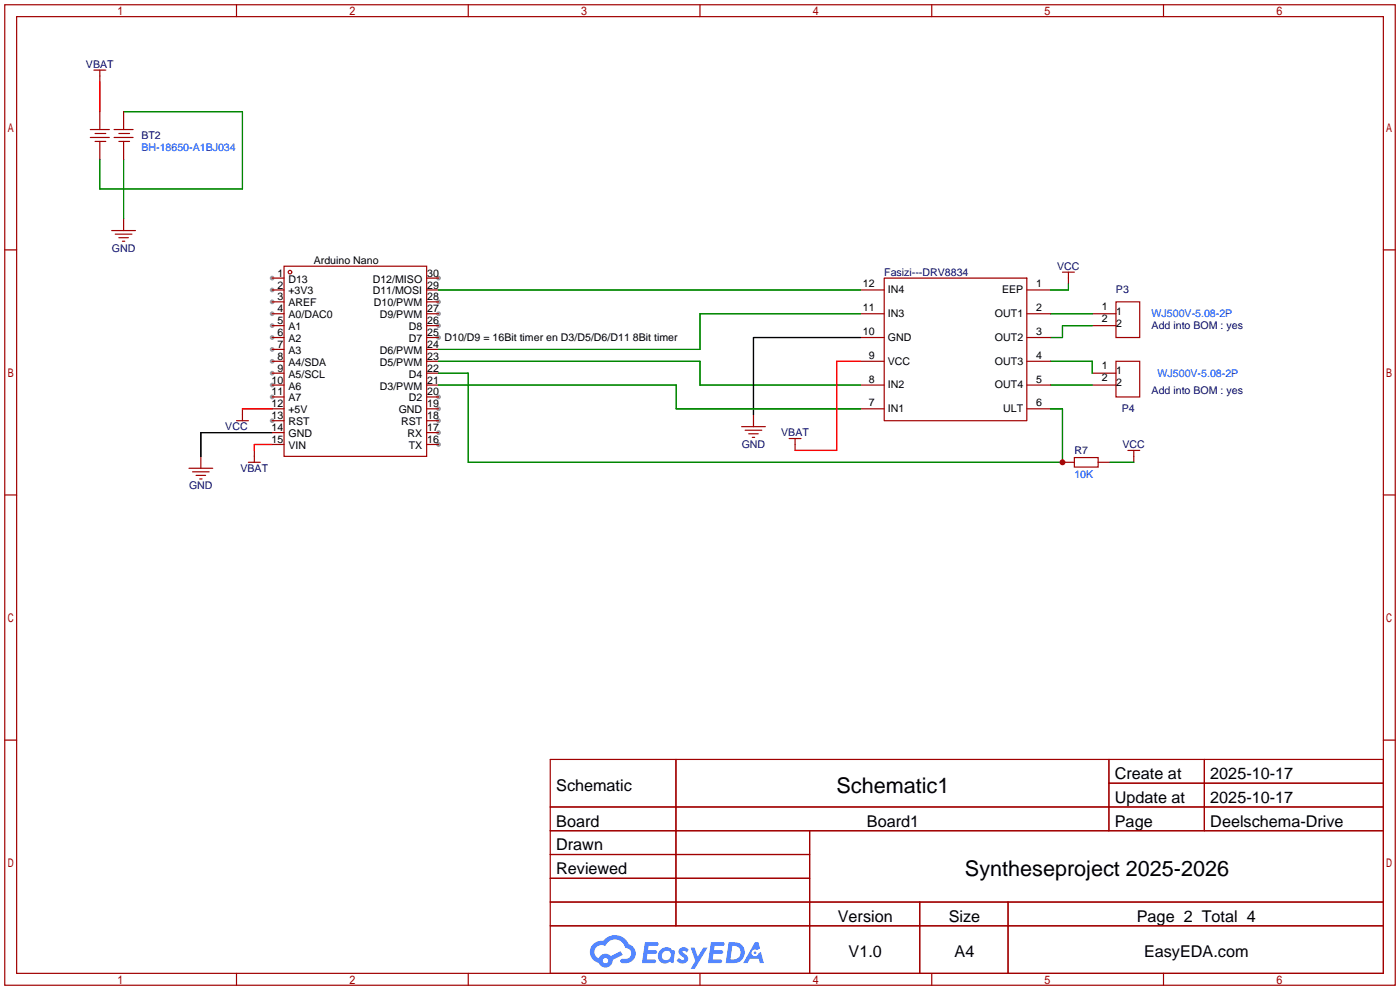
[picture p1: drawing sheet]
<svg xmlns="http://www.w3.org/2000/svg" width="299mm" height="212mm" viewBox="0 0 299 212" stroke-linecap="round" stroke-linejoin="round" font-family="sans-serif">
<g fill="#999">
<circle cx="58.2" cy="59.4" r=".51"/>
<circle cx="58.2" cy="62" r=".51"/>
<circle cx="58.2" cy="64.5" r=".51"/>
<circle cx="58.2" cy="67.1" r=".51"/>
<circle cx="58.2" cy="69.6" r=".51"/>
<circle cx="58.2" cy="72.1" r=".51"/>
<circle cx="58.2" cy="74.7" r=".51"/>
<circle cx="58.2" cy="77.2" r=".51"/>
<circle cx="58.2" cy="79.8" r=".51"/>
<circle cx="58.2" cy="82.3" r=".51"/>
<circle cx="58.2" cy="84.8" r=".51"/>
<circle cx="58.2" cy="89.9" r=".51"/>
<circle cx="93.7" cy="95" r=".51"/>
<circle cx="93.7" cy="92.5" r=".51"/>
<circle cx="93.7" cy="89.9" r=".51"/>
<circle cx="93.7" cy="87.4" r=".51"/>
<circle cx="93.7" cy="84.8" r=".51"/>
<circle cx="93.7" cy="72.1" r=".51"/>
<circle cx="93.7" cy="69.6" r=".51"/>
<circle cx="93.7" cy="67.1" r=".51"/>
<circle cx="93.7" cy="64.5" r=".51"/>
<circle cx="93.7" cy="59.4" r=".51"/>
</g>
<g fill="none" stroke="#a10000" stroke-width=".25">
<path d="M1 1h297.2v209.6h-297.2zM3.6 3.6h292.1v204.4h-292.1zM50.5 1v2.6M100.1 1v2.6M149.6 1v2.6M199.1 1v2.6M248.7 1v2.6M1 53.4h2.6M295.7 53.4h2.5M1 105.8h2.6M295.7 105.8h2.5M1 158.2h2.6"/>
<path d="M295.7 158.2h2.5M117.6 162.3h178.1v45.7h-178.1zM117.6 172.5h178.1M117.6 177.5h178.1M144.5 162.3v35.6M173 177.5v30.5M237 162.3v15.2M237 167.4h58.7M257.4 162.3v15.2M117.6 182.6h55.4M117.6 192.8h178.1M117.6 187.7h55.4"/>
<path d="M117.6 197.9h178.1M196.6 192.8v15.2M215.4 192.8v15.2M50.5 208v2.6M100.1 208v2.6M149.6 208v2.6M199.1 208v2.6M248.7 208v2.6"/>
</g>
<g fill="#5487ff">
<path d="M145.3 202.7a1.3 1.3 0 0 1 1.9 .3l-.4 .6a.54 .54 0 0 0-.9-.2l.1 .2a1.34 1.34 0 0 1 .9 1.8 1.47 1.47 0 0 1-2.3-.1l.5-.6 .8 .5a.31 .31 0 0 0 .4-.3 .31 .31 0 0 0-.3-.4 1.12 1.12 0 0 1-.7-1.8z"/>
<path d="M147.6 202.5h.9l.6 2 1.2-2h.9l-2.7 4.6h-.9l1-1.7z"/>
<path d="M137.8 201.4h1.7a1.31 1.31 0 0 1 1.2 .2 .4 .4 0 0 1-.3 .5l-1.8 .1-.1 .9h1.6a.4 .4 0 0 1 .4 .4 .4 .4 0 0 1-.5 .4h-1.6l-.2 1.2h1.4a.46 .46 0 0 1 .5 0 .46 .46 0 0 1 .1 .5l-.4 .2h-2.6z"/>
<path d="M151.9 201.4h1.7a1.32 1.32 0 0 1 1.2 .2 .39 .39 0 0 1-.3 .5l-1.8 .1-.1 .9h1.6a.4 .4 0 0 1 .4 .4 .4 .4 0 0 1-.4 .4h-1.7l-.2 1.2h1.4a.46 .46 0 0 1 .5 0 .46 .46 0 0 1 .1 .5l-.4 .2h-2.6z"/>
<path d="M161.3 201.4h.8l.3 1.3-.6 .4a.75 .75 0 0 0-1.1 .3 .75 .75 0 0 0 .5 1 .75 .75 0 0 0 .9-.7l.5-.2 .6 2.3h-.8l-.3-.9h-1.8l-.5 .9h-1z"/>
<path d="M155.7 201.4l-.6 4.4h1.5a2.27 2.27 0 0 0 2.6-2.2 2.27 2.27 0 0 0-2.7-2.2zM156.5 202.1a1.5 1.5 0 0 1 1.8 1.6 1.5 1.5 0 0 1-1.9 1.4h-.3z"/>
<path d="M141.2 203a1.6 1.6 0 0 0-.3 2.3 1.6 1.6 0 0 0 2.3 .2l.7 .3 .3-2.4-.1-.3-.5-.1a1.58 1.58 0 0 0-2.4 0zM141.8 203.5a.98 .98 0 0 1 1.6 .4 .98 .98 0 0 1-1.1 1.3 .94 .94 0 0 1-.9-.7 .94 .94 0 0 1 .4-1z"/>
<path d="M126.8 201.8a2.37 2.37 0 0 0 1.1 4 1.54 1.54 0 0 0 1.8 1 1.54 1.54 0 0 0 1.2-1.6l2.2-1.1-.5-.8-2 1a1.57 1.57 0 0 0-2.7 .5 1.5 1.5 0 0 1-.7-2.1 1.5 1.5 0 0 1 2.2-.5 2.23 2.23 0 0 1 2.3-1.4 2.23 2.23 0 0 1 2 1.8 1.16 1.16 0 0 1 1.2 1.1 1.16 1.16 0 0 1-1.1 1.2h-.7a.47 .47 0 0 0-.5 .4 .47 .47 0 0 0 .4 .5 2.17 2.17 0 0 0 2.5-.9 2.17 2.17 0 0 0-.3-2.7l-.8-.4a3.2 3.2 0 0 0-5.5-.7l-1.1 .1zM128.8 205.3a.6 .6 0 0 1 1.2 0 .6 .6 0 0 1-1.2 0z"/>
<circle cx="161.4" cy="203.6" r=".28"/>
</g>
<g fill="none" stroke="#a10000" stroke-width=".25">
<path d="M20.1 15h2.5M21.3 15v2.5M19.3 29.4h4.1M19.3 27.7h4.1M20.3 30.2h2.3M20.3 28.5h2.3M21.3 23.9v3.8M21.3 30.2v3.8M24.4 29.4h4M24.4 27.7h4M25.4 30.2h2.3M25.4 28.5h2.3"/>
<path d="M26.4 23.9v3.8M26.4 30.2v3.8M23.9 49.3h5.1M24.6 50h3.6M25.4 50.8h2M26.2 51.6h.5M26.4 46.7v2.6M58.2 59.4h2.5M60.7 56.9h30.5v40.6h-30.5zM91.2 59.4h2.5M189 59.4h30.5v30.5h-30.5zM227.1 58.2h2.5"/>
<path d="M228.3 58.2v2.5M58.2 67.1h2.5M58.2 69.6h2.5M58.2 79.8h2.5M58.2 62h2.5M58.2 64.5h2.5M58.2 72.1h2.5M58.2 74.7h2.5M58.2 77.2h2.5M91.2 67.1h2.5M91.2 69.6h2.5M91.2 79.8h2.5"/>
<path d="M91.2 62h2.5M91.2 64.5h2.5M91.2 72.1h2.5M91.2 74.7h2.5M91.2 77.2h2.5M183.9 67.1h5.1M183.9 62h5.1M183.9 72.1h5.1M183.9 77.2h5.1M219.5 67.1h5M219.5 62h5M219.5 72.1h5"/>
<path d="M219.5 77.2h5M233.4 67.1h5.1M233.4 69.6h5.1M233.4 79.8h5.1M238.5 64.5h5.1v7.6h-5.1zM238.5 77.2h5.1v7.6h-5.1zM42.9 97.5v2.6M50.5 89.9h2.6M51.8 87.4v2.5M53.1 98.8h2.5M54.4 96.3v2.5M58.2 82.3h2.5"/>
<path d="M58.2 89.9h2.5M58.2 84.8h2.5M58.2 87.4h2.5M58.2 92.5h2.5M58.2 95h2.5M91.2 82.3h2.5M91.2 89.9h2.5M91.2 84.8h2.5M91.2 87.4h2.5M91.2 92.5h2.5M91.2 95h2.5M158.5 91.2h5.1"/>
<path d="M159.3 91.9h3.5M160 92.7h2.1M160.8 93.5h.5M161 88.6v2.6M168.7 93.7h2.5M169.9 93.7v2.6M183.9 82.3h5.1M183.9 87.4h5.1M219.5 82.3h5M219.5 87.4h5M227.1 98.8h2.5M229.6 97.8h5.1v2h-5.1z"/>
<path d="M233.4 82.3h5.1M234.7 98.8h2.5M241 96.3h2.6M242.3 96.3v2.5M40.4 100.1h5.1M41.1 100.8h3.6M41.9 101.6h2M42.7 102.4h.5"/>
<circle cx="62" cy="58.2" r=".38"/>
</g>
<path d="M183.9 72.1h-22.9v16.5M58.2 92.5h-15.3v5" fill="none" stroke="#000" stroke-width=".25"/>
<path d="M21.3 17.5v6.4M183.9 77.2h-5.1v19.1h-8.9M51.8 87.4h6.4M58.2 95h-3.8v1.3" fill="none" stroke="#f00" stroke-width=".25"/>
<g fill="none" stroke="#008700" stroke-width=".25">
<path d="M26.4 23.9h25.4v16.5h-30.5v-6.4M26.4 34v12.7M93.7 79.8h6.4v19h127v-11.4h-2.6M93.7 77.2h55.9v5.1h34.3M93.7 62h90.2M183.9 67.1h-34.3v7.6h-55.9M224.5 67.1h8.9M224.5 77.2h8.9v2.6M228.3 60.7v1.3h-3.8M233.4 69.6h-6.3v2.5h-2.6M93.7 82.3h50.8v5.1h39.4M224.5 82.3h8.9"/>
<path d="M237.2 98.8h5.1"/>
</g>
<circle cx="227.1" cy="98.8" r=".63" fill="#c00"/>
<g font-size="4.6">
<text x="178.8" y="169.4">Schematic1</text>
<text x="206.2" y="187.2">Syntheseproject 2025-2026</text>
</g>
<g font-size="3.5">
<text x="238.3" y="166.5">Create at</text>
<text x="258.7" y="166.5">2025-10-17</text>
<text x="118.9" y="169.1">Schematic</text>
<text x="238.3" y="171.6">Update at</text>
<text x="258.7" y="171.6">2025-10-17</text>
<text x="118.9" y="176.7">Board</text>
<text x="185.3" y="176.7">Board1</text>
<text x="238.3" y="176.7">Page</text>
<text x="258.7" y="176.7">Deelschema-Drive</text>
<text x="118.9" y="181.8">Drawn</text>
<text x="118.9" y="186.8">Reviewed</text>
<text x="179.1" y="197">Version</text>
<text x="202.8" y="197">Size</text>
<text x="243" y="197">Page 2 Total 4</text>
<text x="181.4" y="204.6">V1.0</text>
<text x="204" y="204.6">A4</text>
<text x="244.5" y="204.6">EasyEDA.com</text>
</g>
<g font-size="2.3" fill="#000080">
<text x="18.4" y="14.4">VBAT</text>
<text x="30.2" y="29.7">BT2</text>
<text x="23.9" y="53.8">GND</text>
<text x="189" y="58.9">Fasizi---DRV8834</text>
<text x="226" y="57.6">VCC</text>
<text x="238.5" y="62.7">P3</text>
<text x="246.1" y="70.3">Add into BOM : yes</text>
<text x="239.8" y="88.1">P4</text>
<text x="246.1" y="84.3">Add into BOM : yes</text>
<text x="48.2" y="91.9">VCC</text>
<text x="158.5" y="95.7">GND</text>
<text x="167" y="93.2">VBAT</text>
<text x="239.9" y="95.7">VCC</text>
<text x="51.4" y="100.8">VBAT</text>
<text x="229.6" y="97">R7</text>
<text x="40.4" y="104.6">GND</text>
</g>
<g font-size="2.3" fill="#00f">
<text x="30.2" y="32.2">BH-18650-A1BJ034</text>
<text x="246.1" y="67.8">WJ500V-5.08-2P</text>
<text x="247.4" y="80.5">WJ500V-5.08-2P</text>
<text x="229.6" y="102.1">10K</text>
</g>
<g font-size="2.3">
<text x="59.3" y="59.1">1</text>
<text x="67.1" y="56.4">Arduino Nano</text>
<text x="91.3" y="59.1">30</text>
<text x="59.3" y="61.7">2</text>
<text x="59.3" y="64.2">3</text>
<text x="61.6" y="60.4">D13</text>
<text x="61.6" y="62.9">+3V3</text>
<text x="61.6" y="65.5">AREF</text>
<text x="79.7" y="62.9">D11/MOSI</text>
<text x="79.7" y="60.4">D12/MISO</text>
<text x="79.9" y="65.5">D10/PWM</text>
<text x="91.3" y="64.2">28</text>
<text x="91.3" y="61.7">29</text>
<text x="184.4" y="61.4">12</text>
<text x="189.7" y="62.7">IN4</text>
<text x="214.2" y="62.7">EEP</text>
<text x="221.5" y="61.4">1</text>
<text x="59.3" y="66.7">4</text>
<text x="59.3" y="69.3">5</text>
<text x="59.3" y="71.8">6</text>
<text x="61.6" y="68">A0/DAC0</text>
<text x="61.6" y="70.6">A1</text>
<text x="81.2" y="68">D9/PWM</text>
<text x="87.3" y="70.6">D8</text>
<text x="91.3" y="71.8">25</text>
<text x="91.3" y="69.3">26</text>
<text x="91.3" y="66.7">27</text>
<text x="184.4" y="71.6">10</text>
<text x="184.4" y="66.5">11</text>
<text x="189.7" y="67.8">IN3</text>
<text x="212.6" y="67.8">OUT1</text>
<text x="221.5" y="66.5">2</text>
<text x="221.5" y="71.6">3</text>
<text x="235.5" y="66.3">1</text>
<text x="235.5" y="68.8">2</text>
<text x="238.5" y="67.3">1</text>
<text x="238.5" y="69.8">2</text>
<text x="59.3" y="74.4">7</text>
<text x="59.3" y="76.9">8</text>
<text x="61.6" y="73.1">A2</text>
<text x="61.6" y="75.6">A3</text>
<text x="81.2" y="75.6">D6/PWM</text>
<text x="87.3" y="73.1">D7</text>
<text x="91.3" y="76.9">23</text>
<text x="91.3" y="74.4">24</text>
<text x="95" y="72.9">D10/D9 = 16Bit timer en D3/D5/D6/D11 8Bit timer</text>
<text x="185.7" y="76.7">9</text>
<text x="189.7" y="77.9">VCC</text>
<text x="189.7" y="72.9">GND</text>
<text x="212.6" y="72.9">OUT2</text>
<text x="212.6" y="77.9">OUT3</text>
<text x="221.5" y="76.7">4</text>
<text x="58.1" y="82">10</text>
<text x="59.3" y="79.4">9</text>
<text x="61.6" y="78.2">A4/SDA</text>
<text x="61.6" y="80.7">A5/SCL</text>
<text x="61.6" y="83.3">A6</text>
<text x="81.2" y="83.3">D3/PWM</text>
<text x="81.2" y="78.2">D5/PWM</text>
<text x="87.3" y="80.7">D4</text>
<text x="91.3" y="82">21</text>
<text x="91.3" y="79.4">22</text>
<text x="185.7" y="81.8">8</text>
<text x="189.7" y="83">IN2</text>
<text x="212.6" y="83">OUT4</text>
<text x="221.5" y="81.8">5</text>
<text x="235.5" y="79">1</text>
<text x="235.5" y="81.5">2</text>
<text x="238.5" y="80">1</text>
<text x="238.5" y="82.5">2</text>
<text x="58.1" y="84.5">11</text>
<text x="58.1" y="87.1">12</text>
<text x="58.1" y="89.6">13</text>
<text x="61.6" y="85.8">A7</text>
<text x="61.6" y="88.3">+5V</text>
<text x="85.2" y="88.3">GND</text>
<text x="87.3" y="85.8">D2</text>
<text x="91.3" y="89.6">18</text>
<text x="91.3" y="87.1">19</text>
<text x="91.3" y="84.5">20</text>
<text x="185.7" y="86.8">7</text>
<text x="189.7" y="88.1">IN1</text>
<text x="214.4" y="88.1">ULT</text>
<text x="221.5" y="86.8">6</text>
<text x="58.1" y="92.1">14</text>
<text x="58.1" y="94.7">15</text>
<text x="61.6" y="90.9">RST</text>
<text x="61.6" y="93.4">GND</text>
<text x="61.6" y="96">VIN</text>
<text x="85.7" y="90.9">RST</text>
<text x="87.1" y="93.4">RX</text>
<text x="87.3" y="96">TX</text>
<text x="91.3" y="94.7">16</text>
<text x="91.3" y="92.1">17</text>
</g>
</svg>
